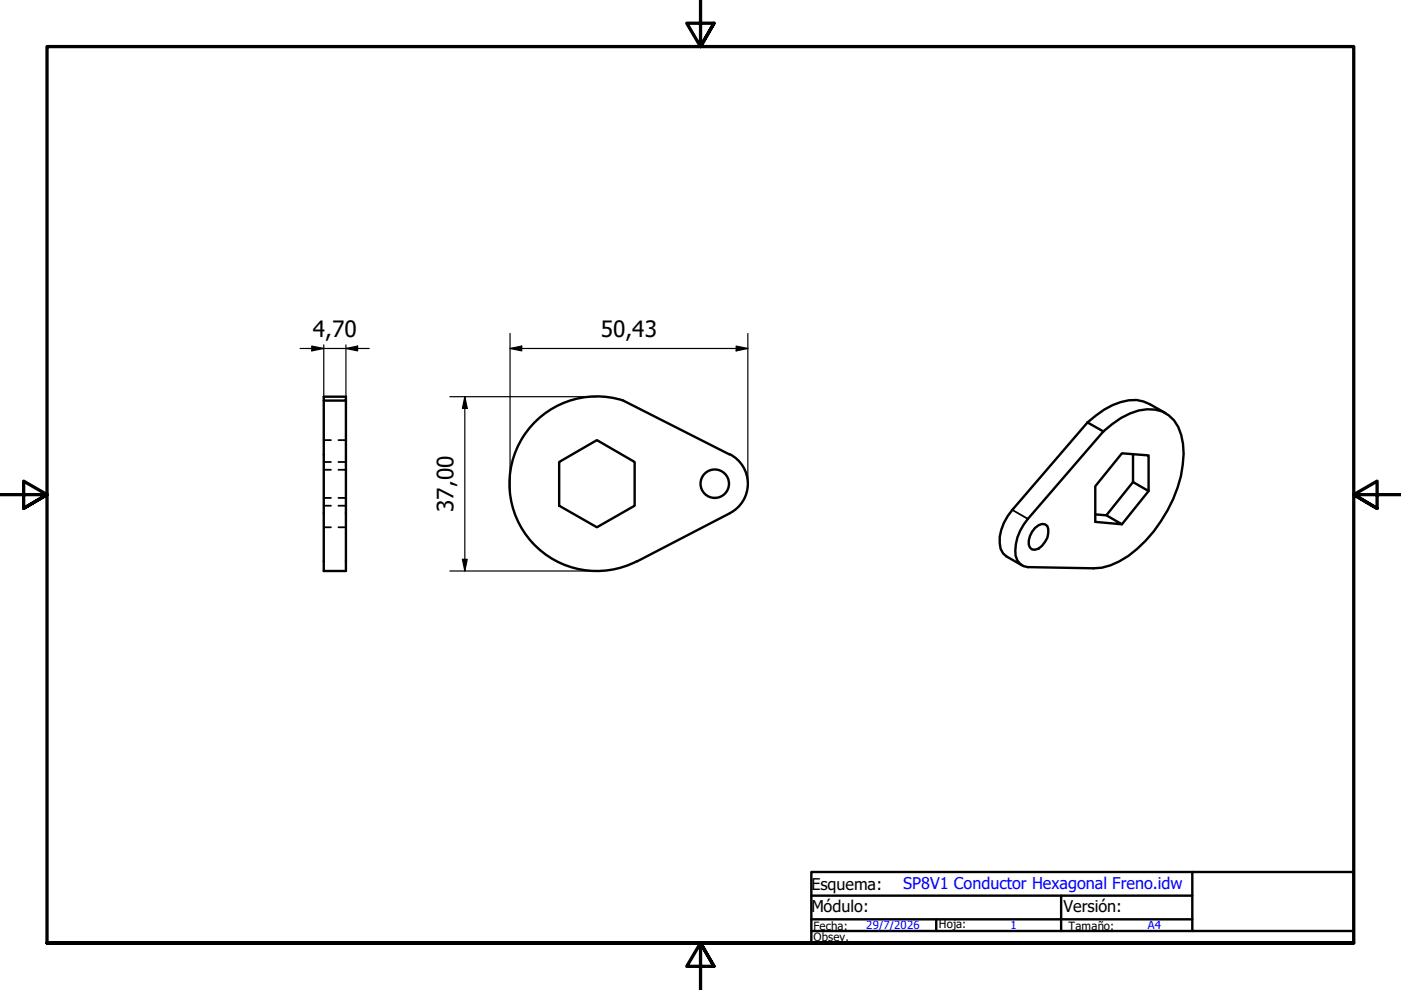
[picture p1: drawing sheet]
<svg xmlns="http://www.w3.org/2000/svg" width="297mm" height="210mm" viewBox="0 0 297 210" stroke-linecap="round" stroke-linejoin="round" font-family="sans-serif">
<!-- layer: Oculto (ISO) -->
<path d="M68.6 93.3h1.6M68.6 98h1.6M68.6 99.6h1.6M71.8 93.3h1.5M71.8 98h1.5M71.8 99.6h1.5M68.6 107.2h1.6M68.6 111.8h1.6M68.6 105.6h1.6M71.8 107.2h1.5M71.8 111.8h1.5M71.8 105.6h1.5" fill="none" stroke="#000" stroke-width=".38"/>
<!-- layer: Visible (ISO) -->
<g fill="none" stroke="#000" stroke-width=".51">
<path d="M68.6 84.1h4.7v.8h-4.7zM68.6 84.9v36.2h4.7v-36.2M118.6 98l8-4.7 8 4.7v9.2l-8 4.6-8-4.6zM132.1 84.9a18.5 18.5 0 0 0-24 19.2 18.5 18.5 0 0 0 26.9 14.9M132.1 84.9l22.6 11.5M154.7 96.3a7 7 0 0 1 .1 12.5M230.6 89.6l-16 18.5a9.5 9.5 0 0 0-2.4 8.3l.5 .9 .7 .7 3.3 1.9M230.6 89.6l3.3 1.9M233.9 91.5a16 16 0 0 1 9.3-4.7 6.8 6.8 0 0 1 7.2 5.4 22.4 22.4 0 0 1-2.9 16 26.9 26.9 0 0 1-10.2 10.8l-1.8 .9-1.9 .5-1.8 .1-13.9-.3a3 3 0 0 1-2.6-3.5 10.4 10.4 0 0 1 2.6-6.7zM240.2 96.3v5.9l3.3 1.9v-7.5l-5.6-.5-5.7 7v7.6l5.7 .5-3.3-1.9 5.6-7.1M247.1 87.6l-3.3-1.9a7.3 7.3 0 0 0-6.2-.4 18.3 18.3 0 0 0-7 4.3M154.7 108.8l-19.6 10.2"/>
<path d="M219.5 111.9a1.7 1.7 0 0 1 2.6-.4 3.9 3.9 0 0 1-2.6 5.1l-.7-.1a2.15 2.15 0 0 1-.4-2.9zM232.2 109.1l2.4 .2M243.5 104.1l-5.6 7.1"/>
<circle cx="151.5" cy="102.6" r="3"/>
</g>
<!-- layer: Visible fina (ISO) -->
<path d="M214.6 108.1l3.3 1.9" fill="none" stroke="#000" stroke-width=".38"/>
<!-- layer: Borde (ISO) -->
<path d="M148.5 -.1v10l-2.9-5h5.8l-2.9 5 2.9-5M0 104.9h10l-5-2.9v5.8l5-2.9-5 2.9M297 104.9h-10l5-2.9v5.8l-5-2.9 5 2.9M10 199.9v-190h277v190h-277h277M151.4 204.9l-2.9-5 2.9 5h-5.8l2.9-5v10" fill="none" stroke="#000" stroke-width=".7"/>
<path d="M172 184.9h115v15h-115zM172 197.4h80.8M172 194.9h80.8M172 189.9h80.8M198.5 194.9v2.5M225 189.9v7.5M252.8 184.9v12.5h34.2" fill="none" stroke="#000" stroke-width=".51"/>
<!-- layer: Cota (ISO) -->
<g fill="none" stroke="#000" stroke-width=".25">
<path d="M63.6 73.9h14.7M66.1 73.4l2.5 .5-2.5 .5zM68.6 73.1v11.8M73.3 73.9l2.5-.5v1zM73.3 73.1v11.8M108.1 73.9l2.5-.5v1zM108.1 73.9h50.5M108.1 70.7v33.5M156.1 73.4l2.5 .5-2.5 .5zM158.6 70.7v31.8M95.4 84.1h31.2M98.6 84.1l.5 2.5h-1.1z"/>
<path d="M98.6 84.1v37M98 118.6h1.1l-.5 2.5zM95.4 121.1h31.2"/>
</g>
<g fill="#000">
<path d="M66.1 73.4l2.5 .5-2.5 .5z" fill-rule="evenodd"/>
<path d="M73.3 73.9l2.5-.5v1z" fill-rule="evenodd"/>
<path d="M108.1 73.9l2.5-.5v1z" fill-rule="evenodd"/>
<path d="M156.1 73.4l2.5 .5-2.5 .5z" fill-rule="evenodd"/>
<path d="M98.6 84.1l.5 2.5h-1.1z" fill-rule="evenodd"/>
<path d="M98 118.6h1.1l-.5 2.5z" fill-rule="evenodd"/>
</g>
<g font-size="4.8">
<text x="66.3" y="71.5">4,70</text>
<text x="127.4" y="71.5">50,43</text>
<text x="96.1" y="108.6" transform="rotate(-90 96.1 108.6)">37,00</text>
</g>
<g font-size="3.4">
<text x="172" y="188.7">Esquema:</text>
<text x="172" y="193.5">Módulo:</text>
<text x="225.5" y="193.5">Versión:</text>
</g>
<text font-size="3.4" fill="#00f" x="191.5" y="188.5">SP8V1 Conductor Hexagonal Freno.idw</text>
<g font-size="2.4">
<text x="172.5" y="197.2">Fecha:</text>
<text x="199.1" y="196.8">Hoja:</text>
<text x="226.6" y="197.1">Tamaño:</text>
<text x="172.5" y="199.6">Obsev.</text>
</g>
<g font-size="2.4" fill="#00f">
<text x="183.6" y="197">29/7/2026</text>
<text x="214.2" y="196.9">1</text>
<text x="243.4" y="197">A4</text>
</g>
</svg>
